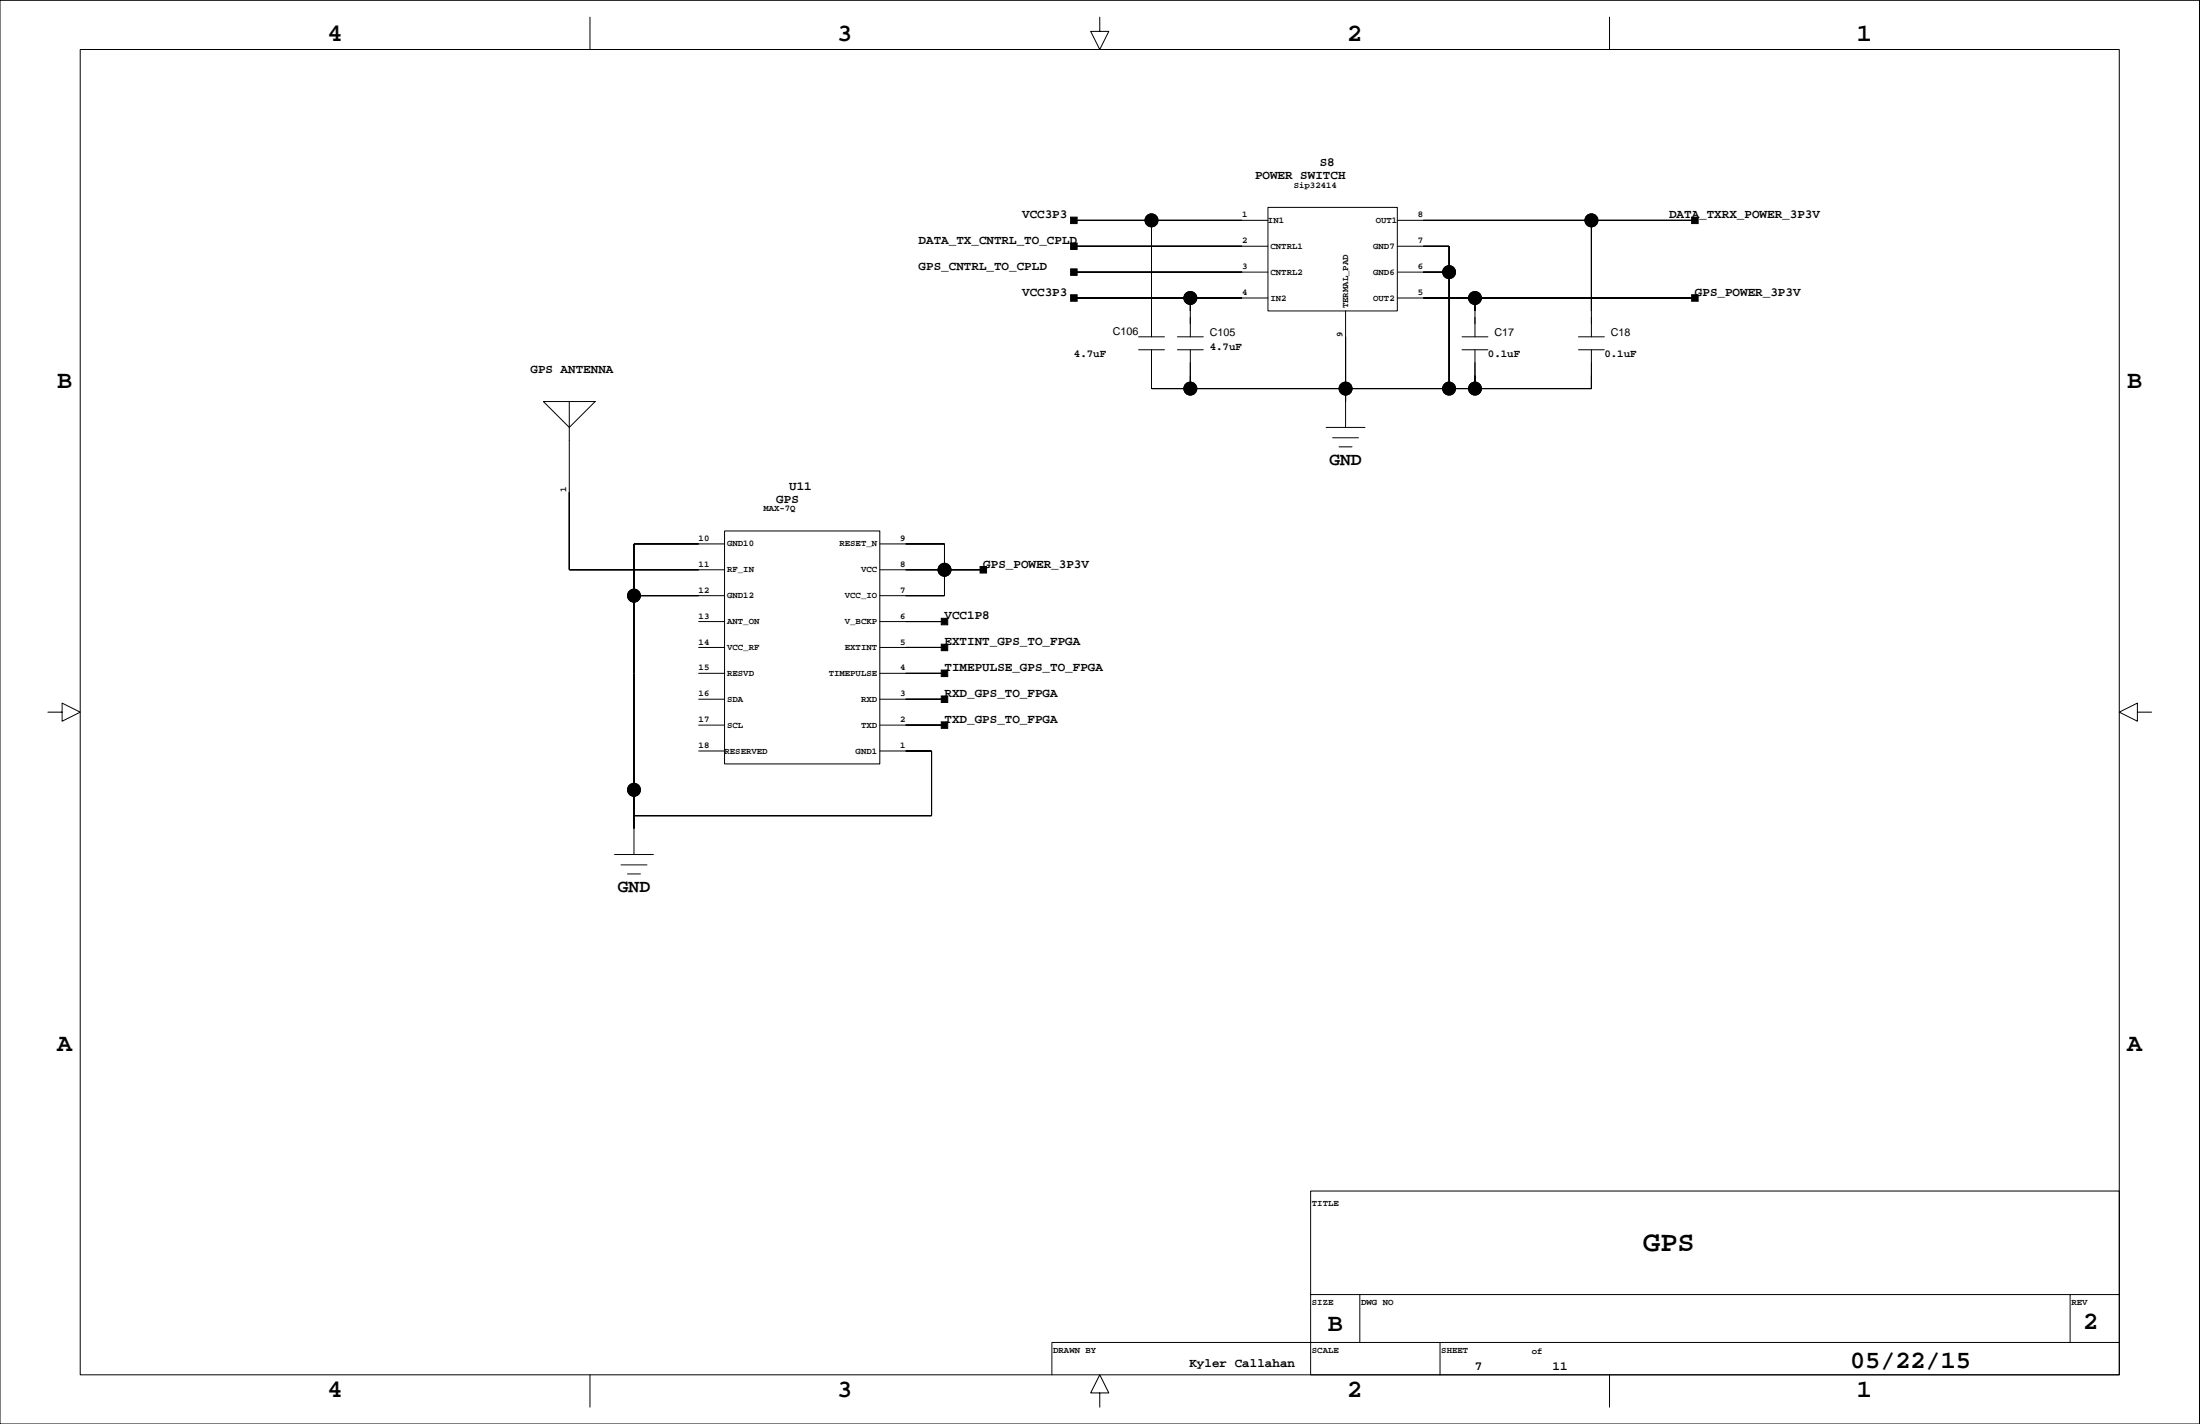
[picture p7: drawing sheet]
<svg xmlns="http://www.w3.org/2000/svg" width="432mm" height="279mm" viewBox="0 0 432 279" stroke-linecap="round" stroke-linejoin="round" font-family="sans-serif">
<g fill="none" stroke="#000" stroke-width=".2">
<path d="M0 .1h431.7v279.3h-431.7zM15.7 9.7h400.3v260.1h-400.3zM115.8 3.4v6.3M215.9 3.4v2.8h1.7l-1.7 3.5-1.8-3.5h1.8M315.9 3.4v6.3M210.8 43.2h38.1M210.8 48.3h38.1M210.8 53.4h38.1M210.8 58.5h38.1M226 43.2v22.9M233.6 58.5v7.6M248.9 40.7h25.4v20.3h-25.4z"/>
<path d="M274.3 43.2h58.4M274.3 48.3h10.1v27.9M274.3 53.4h10.1M274.3 58.5h58.4M289.5 58.5v7.6M312.3 43.2v22.9M106.7 78.8h10.1l-5.1 5.1zM111.7 78.8v33h30.5M223.5 66.1h5M223.5 68.6h5M226 68.6v7.6h86.3v-7.6M231.1 66.1h5.1"/>
<path d="M231.1 68.6h5.1M233.6 68.6v7.6M264.1 61v22.9M287 66.1h5M287 68.6h5M289.5 68.6v7.6M309.8 66.1h5.1M309.8 68.6h5.1M260.3 83.9h7.6M261.6 85.9h5M262.8 87.7h2.6M124.4 116.9h17.8"/>
<path d="M142.2 104.2h30.5v45.7h-30.5zM142.2 106.7h-17.8v61M172.7 106.7h12.7v10.2h-12.7M172.7 111.8h20.3M9.4 139.7h2.8v-1.7l3.5 1.7-3.5 1.8v-1.8M137.1 122h5.1M137.1 127h5.1M137.1 132.1h5.1M137.1 137.2h5.1M172.7 122h12.7M172.7 127h12.7M172.7 132.1h12.7"/>
<path d="M172.7 137.2h12.7M419.5 139.7v-1.7l-3.5 1.7 3.5 1.8v-1.8h2.8M137.1 142.3h5.1M137.1 147.3h5.1M172.7 142.3h12.7M172.7 147.3h10.1v12.7h-58.4M120.6 167.7h7.6M121.9 169.7h5.1M123.2 171.5h2.5M257.2 233.7h158.8v36.1h-158.8zM257.2 254h158.8M266.9 254v9.4"/>
<path d="M406.3 254v9.4M115.8 269.8v6.3M215.9 273.3h1.7l-1.7-3.5-1.8 3.5h1.8v2.8M282.6 263.4v6.4M315.9 269.8v6.3M416 263.4h-209.5v6.4"/>
<circle cx="226" cy="43.2" r="1.27"/>
<circle cx="233.6" cy="58.5" r="1.27"/>
<circle cx="284.4" cy="53.4" r="1.27"/>
<circle cx="289.5" cy="58.5" r="1.27"/>
<circle cx="312.3" cy="43.2" r="1.27"/>
<circle cx="233.6" cy="76.2" r="1.27"/>
<circle cx="264.1" cy="76.2" r="1.27"/>
<circle cx="284.4" cy="76.2" r="1.27"/>
<circle cx="289.5" cy="76.2" r="1.27"/>
<circle cx="124.4" cy="116.9" r="1.27"/>
<circle cx="185.4" cy="111.8" r="1.27"/>
<circle cx="124.4" cy="155" r="1.27"/>
</g>
<g fill="#000" stroke="#000" stroke-width=".2">
<path d="M210.1 57.8h1.3v1.3h-1.3z" fill-rule="evenodd"/>
<path d="M210.1 42.6h1.3v1.3h-1.3z" fill-rule="evenodd"/>
<path d="M210.1 47.7h1.3v1.2h-1.3z" fill-rule="evenodd"/>
<path d="M210.1 52.8h1.3v1.2h-1.3z" fill-rule="evenodd"/>
<path d="M210.8 43.2h15.2z" fill-rule="evenodd"/>
<path d="M226 43.2v17.8z" fill-rule="evenodd"/>
<path d="M233.6 58.5v2.5z" fill-rule="evenodd"/>
<path d="M210.8 58.5h22.8z" fill-rule="evenodd"/>
<path d="M233.6 58.5h10.2z" fill-rule="evenodd"/>
<path d="M226 43.2h17.8z" fill-rule="evenodd"/>
<path d="M210.8 48.3h33z" fill-rule="evenodd"/>
<path d="M210.8 53.4h33z" fill-rule="evenodd"/>
<path d="M279.3 53.4h5.1z" fill-rule="evenodd"/>
<path d="M279.3 48.3h5.1z" fill-rule="evenodd"/>
<path d="M284.4 48.3v5.1z" fill-rule="evenodd"/>
<path d="M284.4 53.4v22.8z" fill-rule="evenodd"/>
<path d="M279.3 58.5h10.2z" fill-rule="evenodd"/>
<path d="M289.5 58.5v2.5z" fill-rule="evenodd"/>
<path d="M312.3 43.2v17.8z" fill-rule="evenodd"/>
<path d="M279.3 43.2h33z" fill-rule="evenodd"/>
<path d="M332 42.6h1.3v1.3h-1.3z" fill-rule="evenodd"/>
<path d="M332 57.8h1.3v1.3h-1.3z" fill-rule="evenodd"/>
<path d="M312.3 43.2h20.4z" fill-rule="evenodd"/>
<path d="M289.5 58.5h43.2z" fill-rule="evenodd"/>
<path d="M226 73.7v2.5z" fill-rule="evenodd"/>
<path d="M233.6 73.7v2.5z" fill-rule="evenodd"/>
<path d="M226 76.2h7.6z" fill-rule="evenodd"/>
<path d="M264.1 76.2v2.6z" fill-rule="evenodd"/>
<path d="M233.6 76.2h30.5z" fill-rule="evenodd"/>
<path d="M264.1 66.1v10.1z" fill-rule="evenodd"/>
<path d="M264.1 76.2h20.3z" fill-rule="evenodd"/>
<path d="M289.5 73.7v2.5z" fill-rule="evenodd"/>
<path d="M284.4 76.2h5.1z" fill-rule="evenodd"/>
<path d="M289.5 76.2h22.8z" fill-rule="evenodd"/>
<path d="M312.3 73.7v2.5z" fill-rule="evenodd"/>
<path d="M111.7 96.6v15.2z" fill-rule="evenodd"/>
<path d="M124.4 116.9v15.2z" fill-rule="evenodd"/>
<path d="M124.4 106.7v10.2z" fill-rule="evenodd"/>
<path d="M124.4 116.9h12.7z" fill-rule="evenodd"/>
<path d="M124.4 106.7h12.7z" fill-rule="evenodd"/>
<path d="M111.7 111.8h25.4z" fill-rule="evenodd"/>
<path d="M177.8 106.7h7.6z" fill-rule="evenodd"/>
<path d="M177.8 111.8h7.6z" fill-rule="evenodd"/>
<path d="M177.8 116.9h7.6z" fill-rule="evenodd"/>
<path d="M185.4 111.8v5.1z" fill-rule="evenodd"/>
<path d="M185.4 106.7v5.1z" fill-rule="evenodd"/>
<path d="M192.4 111.2h1.2v1.2h-1.2z" fill-rule="evenodd"/>
<path d="M185.4 111.8h7.6z" fill-rule="evenodd"/>
<path d="M124.4 132.1v22.9z" fill-rule="evenodd"/>
<path d="M184.7 121.3h1.3v1.3h-1.3z" fill-rule="evenodd"/>
<path d="M184.7 136.6h1.3v1.2h-1.3z" fill-rule="evenodd"/>
<path d="M184.7 131.5h1.3v1.2h-1.3z" fill-rule="evenodd"/>
<path d="M184.7 126.4h1.3v1.3h-1.3z" fill-rule="evenodd"/>
<path d="M177.8 122h7.6z" fill-rule="evenodd"/>
<path d="M177.8 137.2h7.6z" fill-rule="evenodd"/>
<path d="M177.8 132.1h7.6z" fill-rule="evenodd"/>
<path d="M177.8 127h7.6z" fill-rule="evenodd"/>
<path d="M124.4 155v5z" fill-rule="evenodd"/>
<path d="M124.4 155v7.6z" fill-rule="evenodd"/>
<path d="M182.8 147.3v12.7z" fill-rule="evenodd"/>
<path d="M177.8 147.3h5z" fill-rule="evenodd"/>
<path d="M184.7 141.6h1.3v1.3h-1.3z" fill-rule="evenodd"/>
<path d="M177.8 142.3h7.6z" fill-rule="evenodd"/>
<path d="M124.4 160h58.4z" fill-rule="evenodd"/>
<circle cx="226" cy="43.2" r="1.27"/>
<circle cx="233.6" cy="58.5" r="1.27"/>
<circle cx="284.4" cy="53.4" r="1.27"/>
<circle cx="289.5" cy="58.5" r="1.27"/>
<circle cx="312.3" cy="43.2" r="1.27"/>
<circle cx="233.6" cy="76.2" r="1.27"/>
<circle cx="264.1" cy="76.2" r="1.27"/>
<circle cx="284.4" cy="76.2" r="1.27"/>
<circle cx="289.5" cy="76.2" r="1.27"/>
<circle cx="124.4" cy="116.9" r="1.27"/>
<circle cx="185.4" cy="111.8" r="1.27"/>
<circle cx="124.4" cy="155" r="1.27"/>
</g>
<text font-size="5.6" x="322.5" y="245.4">GPS</text>
<g font-size="4.9">
<text x="64.3" y="8.1">4</text>
<text x="164.3" y="8.1">3</text>
<text x="264.4" y="8.1">2</text>
<text x="364.4" y="8.1">1</text>
<text x="11.2" y="76.1">B</text>
<text x="417.5" y="76.1">B</text>
<text x="11.2" y="206.1">A</text>
<text x="417.5" y="206.1">A</text>
<text x="260.6" y="261.2">B</text>
<text x="408.8" y="260.7">2</text>
<text x="363.1" y="268.4">05/22/15</text>
<text x="64.3" y="274.2">4</text>
<text x="164.3" y="274.2">3</text>
<text x="264.4" y="274.2">2</text>
<text x="364.4" y="274.2">1</text>
</g>
<g font-size="3.5">
<text x="260.9" y="91.2">GND</text>
<text x="121.3" y="175">GND</text>
</g>
<g font-size="2.5">
<text x="246.3" y="35.2">POWER SWITCH</text>
<text x="259" y="32.6">S8</text>
<text x="180.3" y="47.9">DATA_TX_CNTRL_TO_CPLD</text>
<text x="200.6" y="42.8">VCC3P3</text>
<text x="327.6" y="42.8">DATA_TXRX_POWER_3P3V</text>
<text x="180.3" y="53">GPS_CNTRL_TO_CPLD</text>
<text x="200.6" y="58">VCC3P3</text>
<text x="332.7" y="58">GPS_POWER_3P3V</text>
<text x="104.1" y="73.3">GPS ANTENNA</text>
<text x="152.4" y="98.7">GPS</text>
<text x="154.9" y="96.1">U11</text>
<text x="193" y="111.4">GPS_POWER_3P3V</text>
<text x="185.4" y="121.5">VCC1P8</text>
<text x="185.4" y="131.7">TIMEPULSE_GPS_TO_FPGA</text>
<text x="185.4" y="126.6">EXTINT_GPS_TO_FPGA</text>
<text x="185.4" y="136.8">RXD_GPS_TO_FPGA</text>
<text x="185.4" y="141.8">TXD_GPS_TO_FPGA</text>
<text x="233.5" y="268.2">Kyler Callahan</text>
<text x="289.5" y="268.8">7</text>
<text x="304.7" y="268.8">11</text>
</g>
<g font-size="2.1">
<text x="218.4" y="65.7">C106</text>
<text x="237.4" y="66">C105</text>
<text x="293.3" y="66">C17</text>
<text x="316.2" y="66">C18</text>
<text x="210.8" y="70.1">4.7uF</text>
<text x="237.4" y="68.6">4.7uF</text>
<text x="292" y="70.1">0.1uF</text>
<text x="314.9" y="70.1">0.1uF</text>
</g>
<g font-size="1.8">
<text x="253.9" y="36.9">Sip32414</text>
<text x="243.8" y="42.7">1</text>
<text x="243.8" y="47.7">2</text>
<text x="248.9" y="43.7">IN1</text>
<text x="270" y="43.7">OUT1</text>
<text x="278.3" y="42.7">8</text>
<text x="278.3" y="47.7">7</text>
<text x="243.8" y="52.8">3</text>
<text x="249.4" y="48.8">CNTRL1</text>
<text x="249.4" y="53.9">CNTRL2</text>
<text x="269.5" y="48.8">GND7</text>
<text x="269.5" y="53.9">GND6</text>
<text x="278.3" y="52.8">6</text>
<text x="243.8" y="57.9">4</text>
<text x="249.4" y="59">IN2</text>
<text x="269.5" y="59">OUT2</text>
<text x="278.3" y="57.9">5</text>
<text x="264.6" y="60.5" transform="rotate(-90 264.6 60.5)">TERMAL_PAD</text>
<text x="263.5" y="66.1" transform="rotate(-90 263.5 66.1)">9</text>
<text x="111.1" y="96.6" transform="rotate(-90 111.1 96.6)">1</text>
<text x="149.8" y="100.3">MAX-7Q</text>
<text x="137.1" y="106.2">10</text>
<text x="142.7" y="107.2">GND10</text>
<text x="164.8" y="107.2">RESET_N</text>
<text x="176.7" y="106.2">9</text>
<text x="137.1" y="111.2">11</text>
<text x="142.7" y="112.3">RF_IN</text>
<text x="169" y="112.3">VCC</text>
<text x="176.7" y="111.2">8</text>
<text x="137.1" y="116.3">12</text>
<text x="142.7" y="117.4">GND12</text>
<text x="165.8" y="117.4">VCC_IO</text>
<text x="176.7" y="116.3">7</text>
<text x="137.1" y="121.4">13</text>
<text x="142.7" y="122.5">ANT_ON</text>
<text x="165.8" y="122.5">V_BCKP</text>
<text x="176.7" y="121.4">6</text>
<text x="137.1" y="131.5">15</text>
<text x="137.1" y="126.5">14</text>
<text x="142.7" y="127.5">VCC_RF</text>
<text x="165.8" y="127.5">EXTINT</text>
<text x="176.7" y="131.5">4</text>
<text x="176.7" y="126.5">5</text>
<text x="137.1" y="136.6">16</text>
<text x="142.7" y="132.6">RESVD</text>
<text x="142.7" y="137.7">SDA</text>
<text x="162.6" y="132.6">TIMEPULSE</text>
<text x="169" y="137.7">RXD</text>
<text x="176.7" y="136.6">3</text>
<text x="137.1" y="141.7">17</text>
<text x="142.7" y="142.8">SCL</text>
<text x="169" y="142.8">TXD</text>
<text x="176.7" y="141.7">2</text>
<text x="137.1" y="146.8">18</text>
<text x="142.2" y="147.8">RESERVED</text>
<text x="167.9" y="147.8">GND1</text>
<text x="176.7" y="146.8">1</text>
<text x="257.5" y="236.7">TITLE</text>
<text x="257.5" y="256">SIZE</text>
<text x="267.1" y="256">DWG NO</text>
<text x="406.6" y="256">REV</text>
<text x="206.7" y="265.4">DRAWN BY</text>
<text x="257.5" y="265.4">SCALE</text>
<text x="282.9" y="265.4">SHEET</text>
<text x="300.7" y="265.6">of</text>
</g>
</svg>
